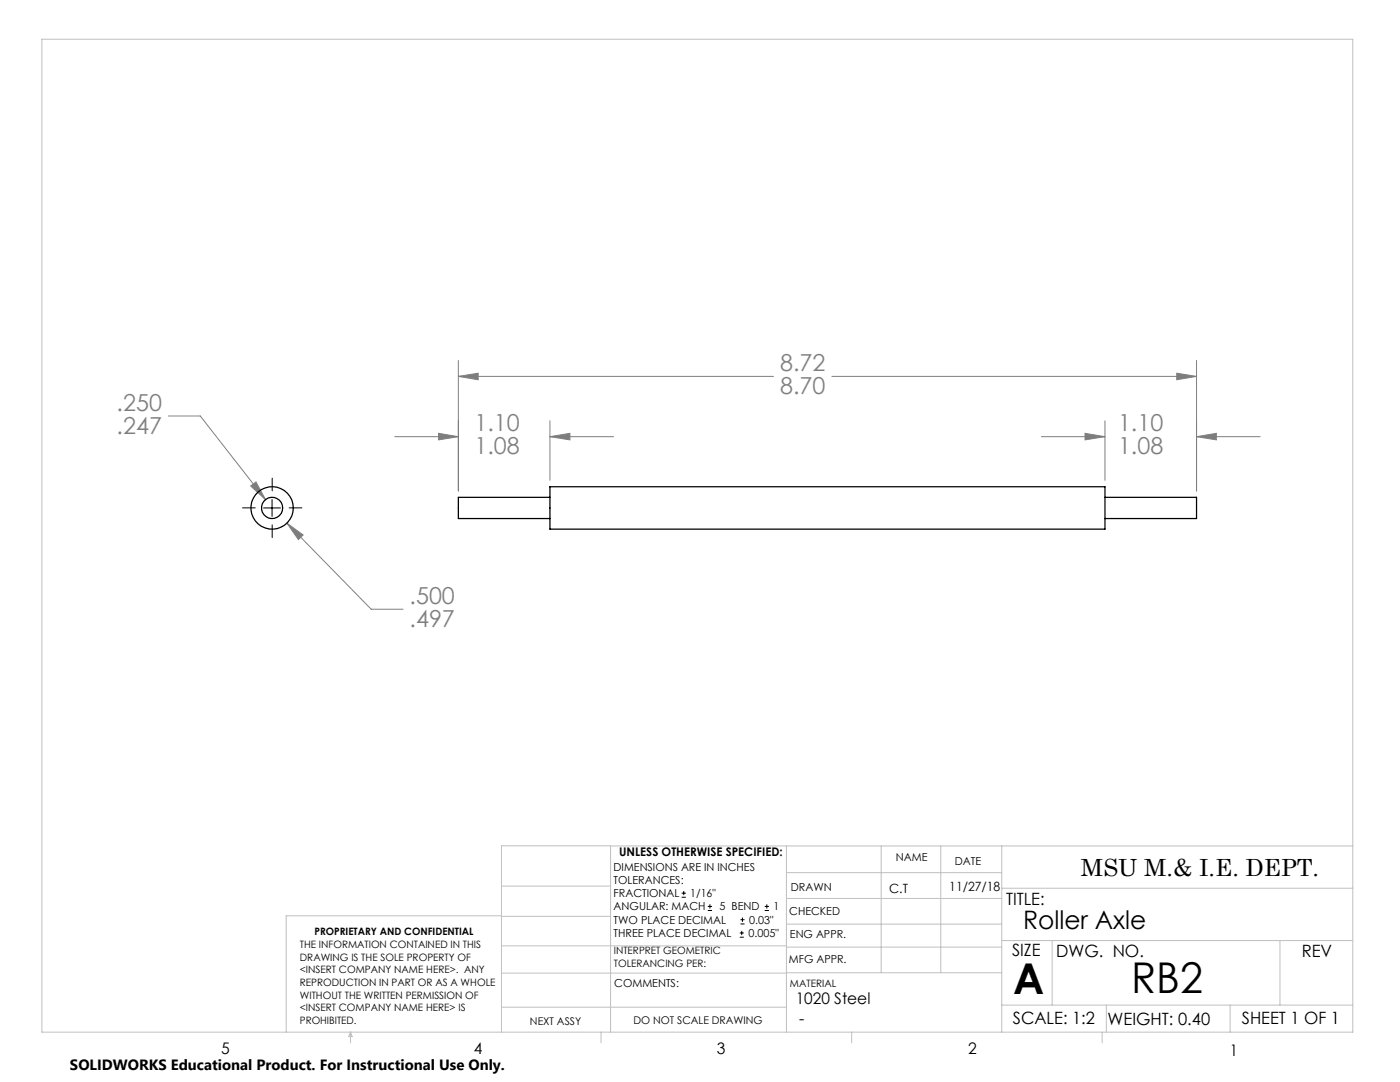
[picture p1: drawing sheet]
<svg xmlns="http://www.w3.org/2000/svg" width="279mm" height="216mm" viewBox="0 0 279 216" stroke-linecap="round" stroke-linejoin="round" font-family="sans-serif">
<g fill="none" stroke="#000" stroke-width=".2">
<path d="M54.3 99.7v3.3M52.6 101.4h3.4M136 179h.9M136 178.2h.9M136.5 177.8v.8M141.3 181.7h.8M141.3 180.9h.8M141.7 180.4v.9M147.6 187h.8M147.6 186.2h.8M147.8 184.4h.8M147.8 183.5h.8"/>
<path d="M148 185.7v.9M148.2 183.1v.8M152.6 181.7h.9M152.6 180.9h.9M153 180.4v.9"/>
</g>
<g fill="none" stroke="#808080" stroke-width=".2">
<path d="M91.5 75.1l3.9-.6v1.3zM91.5 71.9v26.1M91.5 75.1h62.9M166 75.1h72.8M234.8 74.5l4 .6-4 .7zM238.8 71.9v26.1M33.6 83h6.4l13 16.7M50 97l1.1-.8 1.9 3.5zM78.8 87.1h12.7M87.5 86.5l4 .6-4 .7zM109.7 87.1l4-.6v1.3zM109.7 84v11.8"/>
<path d="M109.7 87.1h12.7M207.8 87.1h12.7M216.5 86.5l4 .6-4 .7zM220.5 84v11.8M238.8 87.1l3.9-.6v1.3zM238.8 87.1h12.7M57.3 104.4l3.2 2.4-1 .9zM57.3 104.4l16.8 17.2h6.3"/>
</g>
<path d="M54.3 97.9v-2.5M50.9 101.3h-2.5M54.3 104.7v2.6M57.7 101.3h2.5" fill="none" stroke="#000" stroke-width=".2" stroke-dasharray="15.2 1.3 1.3 1.3"/>
<g fill="none" stroke="#c0c0c0" stroke-width=".2">
<path d="M8.4 7.8h261.6v198.2h-261.6zM100.1 176.8h21.7M121.8 168.8v37.2M157 168.8v37.2M157 179.3h42.9M157 174.1h42.9M175.9 168.8v25.3M187.7 168.8v25.3M199.9 177.2h70.1M199.9 168.8v37.2M270 168.8h-169.9v37.2M100.1 194.2h56.9"/>
<path d="M100.1 188.7h56.9M100.1 182.8h21.7M100.1 182.7h-43v23.3M157 194.1h42.9M157 184.4h42.9M157 189h42.9M199.9 187.7h70.1M210 187.7v12.9M255.4 187.7v12.9M70 206v2.1M70 206l.3 .8h-.7zM100.1 201h56.9"/>
<path d="M119.9 206v2.1M170 206v2.1M199.9 200.6h70.1M220 206v2.1M220.8 200.6v5.4M245.5 200.6v5.4"/>
</g>
<path d="M50 97l3 2.7-1.9-3.5zM57.3 104.4l2.2 3.3 1-.9zM109.7 87.1l4-.6v1.3zM87.5 86.5l4 .6-4 .7zM216.5 86.5l4 .6-4 .7zM238.8 87.1l3.9-.6v1.3zM91.5 75.1l3.9-.6v1.3zM234.8 74.5l4 .6-4 .7z" fill="#808080"/>
<g fill="none" stroke="#000" stroke-width=".25">
<path d="M109.7 97.1h110.8v8.5h-110.8zM109.7 99.2h-18.2v4.3h18.2M220.5 99.2h18.3v4.3h-18.3"/>
<circle cx="54.3" cy="101.4" r="4.2"/>
<circle cx="54.3" cy="101.3" r="2.12"/>
</g>
<g font-size="8.5">
<text x="202.2" y="198.3">A</text>
<text x="225.8" y="198.1">RB2</text>
</g>
<text font-size="5.1" x="204.2" y="185.4">Roller Axle</text>
<g font-size="4.7" fill="#808080">
<text x="155.7" y="74.1">8.72</text>
<text x="23.3" y="82">.250</text>
<text x="155.7" y="78.6">8.70</text>
<text x="23.3" y="86.5">.247</text>
<text x="94.7" y="86.1">1.10</text>
<text x="223.1" y="86.1">1.10</text>
<text x="94.7" y="90.6">1.08</text>
<text x="223.1" y="90.6">1.08</text>
<text x="81.7" y="120.6">.500</text>
<text x="81.7" y="125.1">.497</text>
</g>
<text font-size="4.7" x="215.7" y="174.7">MSU M.&amp; I.E. DEPT.</text>
<g font-size="3.4">
<text x="200.8" y="180.5">TITLE:</text>
<text x="202" y="190.8">SIZE</text>
<text x="210.8" y="190.9">DWG. NO.</text>
<text x="259.8" y="191">REV</text>
<text x="202.1" y="204.4">SCALE: 1:2</text>
<text x="221" y="204.5">WEIGHT: 0.40</text>
<text x="247.8" y="204.4">SHEET 1 OF 1</text>
</g>
<g font-size="3.2">
<text x="158.8" y="200.4">1020 Steel</text>
<text x="159.5" y="204.4">-</text>
<text x="44.2" y="210.4">5</text>
<text x="94.6" y="210.3">4</text>
<text x="143.1" y="210.4">3</text>
<text x="193.2" y="210.3">2</text>
<text x="245.4" y="210.6">1</text>
</g>
<text font-size="3" x="14" y="213.5">SOLIDWORKS Educational Product. For Instructional Use Only.</text>
<g font-size="2.5">
<text x="177.5" y="178.2">C.T</text>
<text x="189.5" y="177.8">11/27/18</text>
</g>
<text font-size="2.4" x="123.6" y="170.8">UNLESS OTHERWISE SPECIFIED:</text>
<g font-size="2.2">
<text x="122.5" y="173.7">DIMENSIONS ARE IN INCHES</text>
<text x="178.8" y="171.8">NAME</text>
<text x="190.6" y="172.5">DATE</text>
<text x="122.5" y="176.4">TOLERANCES:</text>
<text x="122.5" y="179">FRACTIONAL</text>
<text x="137.8" y="179">1/16&quot;</text>
<text x="157.8" y="177.8">DRAWN</text>
<text x="122.5" y="184.3">TWO PLACE DECIMAL</text>
<text x="122.5" y="181.7">ANGULAR: MACH</text>
<text x="143.6" y="181.7">5 BEND</text>
<text x="149.5" y="184.3">0.03&quot;</text>
<text x="154.4" y="181.7">1</text>
<text x="157.5" y="182.5">CHECKED</text>
<text x="122.5" y="187">THREE PLACE DECIMAL</text>
<text x="149.4" y="187">0.005&quot;</text>
<text x="157.6" y="187.2">ENG APPR.</text>
<text x="122.6" y="197">COMMENTS:</text>
<text x="157.4" y="192.2">MFG APPR.</text>
</g>
<g font-size="2.1">
<text x="105.8" y="204.5">NEXT ASSY</text>
<text x="126.4" y="204.3">DO NOT SCALE DRAWING</text>
</g>
<g font-size="2">
<text x="59.8" y="189.2">THE INFORMATION CONTAINED IN THIS</text>
<text x="59.8" y="191.7">DRAWING IS THE SOLE PROPERTY OF</text>
<text x="62.8" y="186.5">PROPRIETARY AND CONFIDENTIAL</text>
<text x="122.5" y="190.4">INTERPRET GEOMETRIC</text>
<text x="59.8" y="194.2">&lt;INSERT COMPANY NAME HERE&gt;. ANY</text>
<text x="59.8" y="196.8">REPRODUCTION IN PART OR AS A WHOLE</text>
<text x="122.5" y="192.9">TOLERANCING PER:</text>
<text x="157.7" y="197">MATERIAL</text>
<text x="59.8" y="199.3">WITHOUT THE WRITTEN PERMISSION OF</text>
<text x="59.8" y="201.8">&lt;INSERT COMPANY NAME HERE&gt; IS</text>
<text x="59.8" y="204.3">PROHIBITED.</text>
</g>
</svg>
